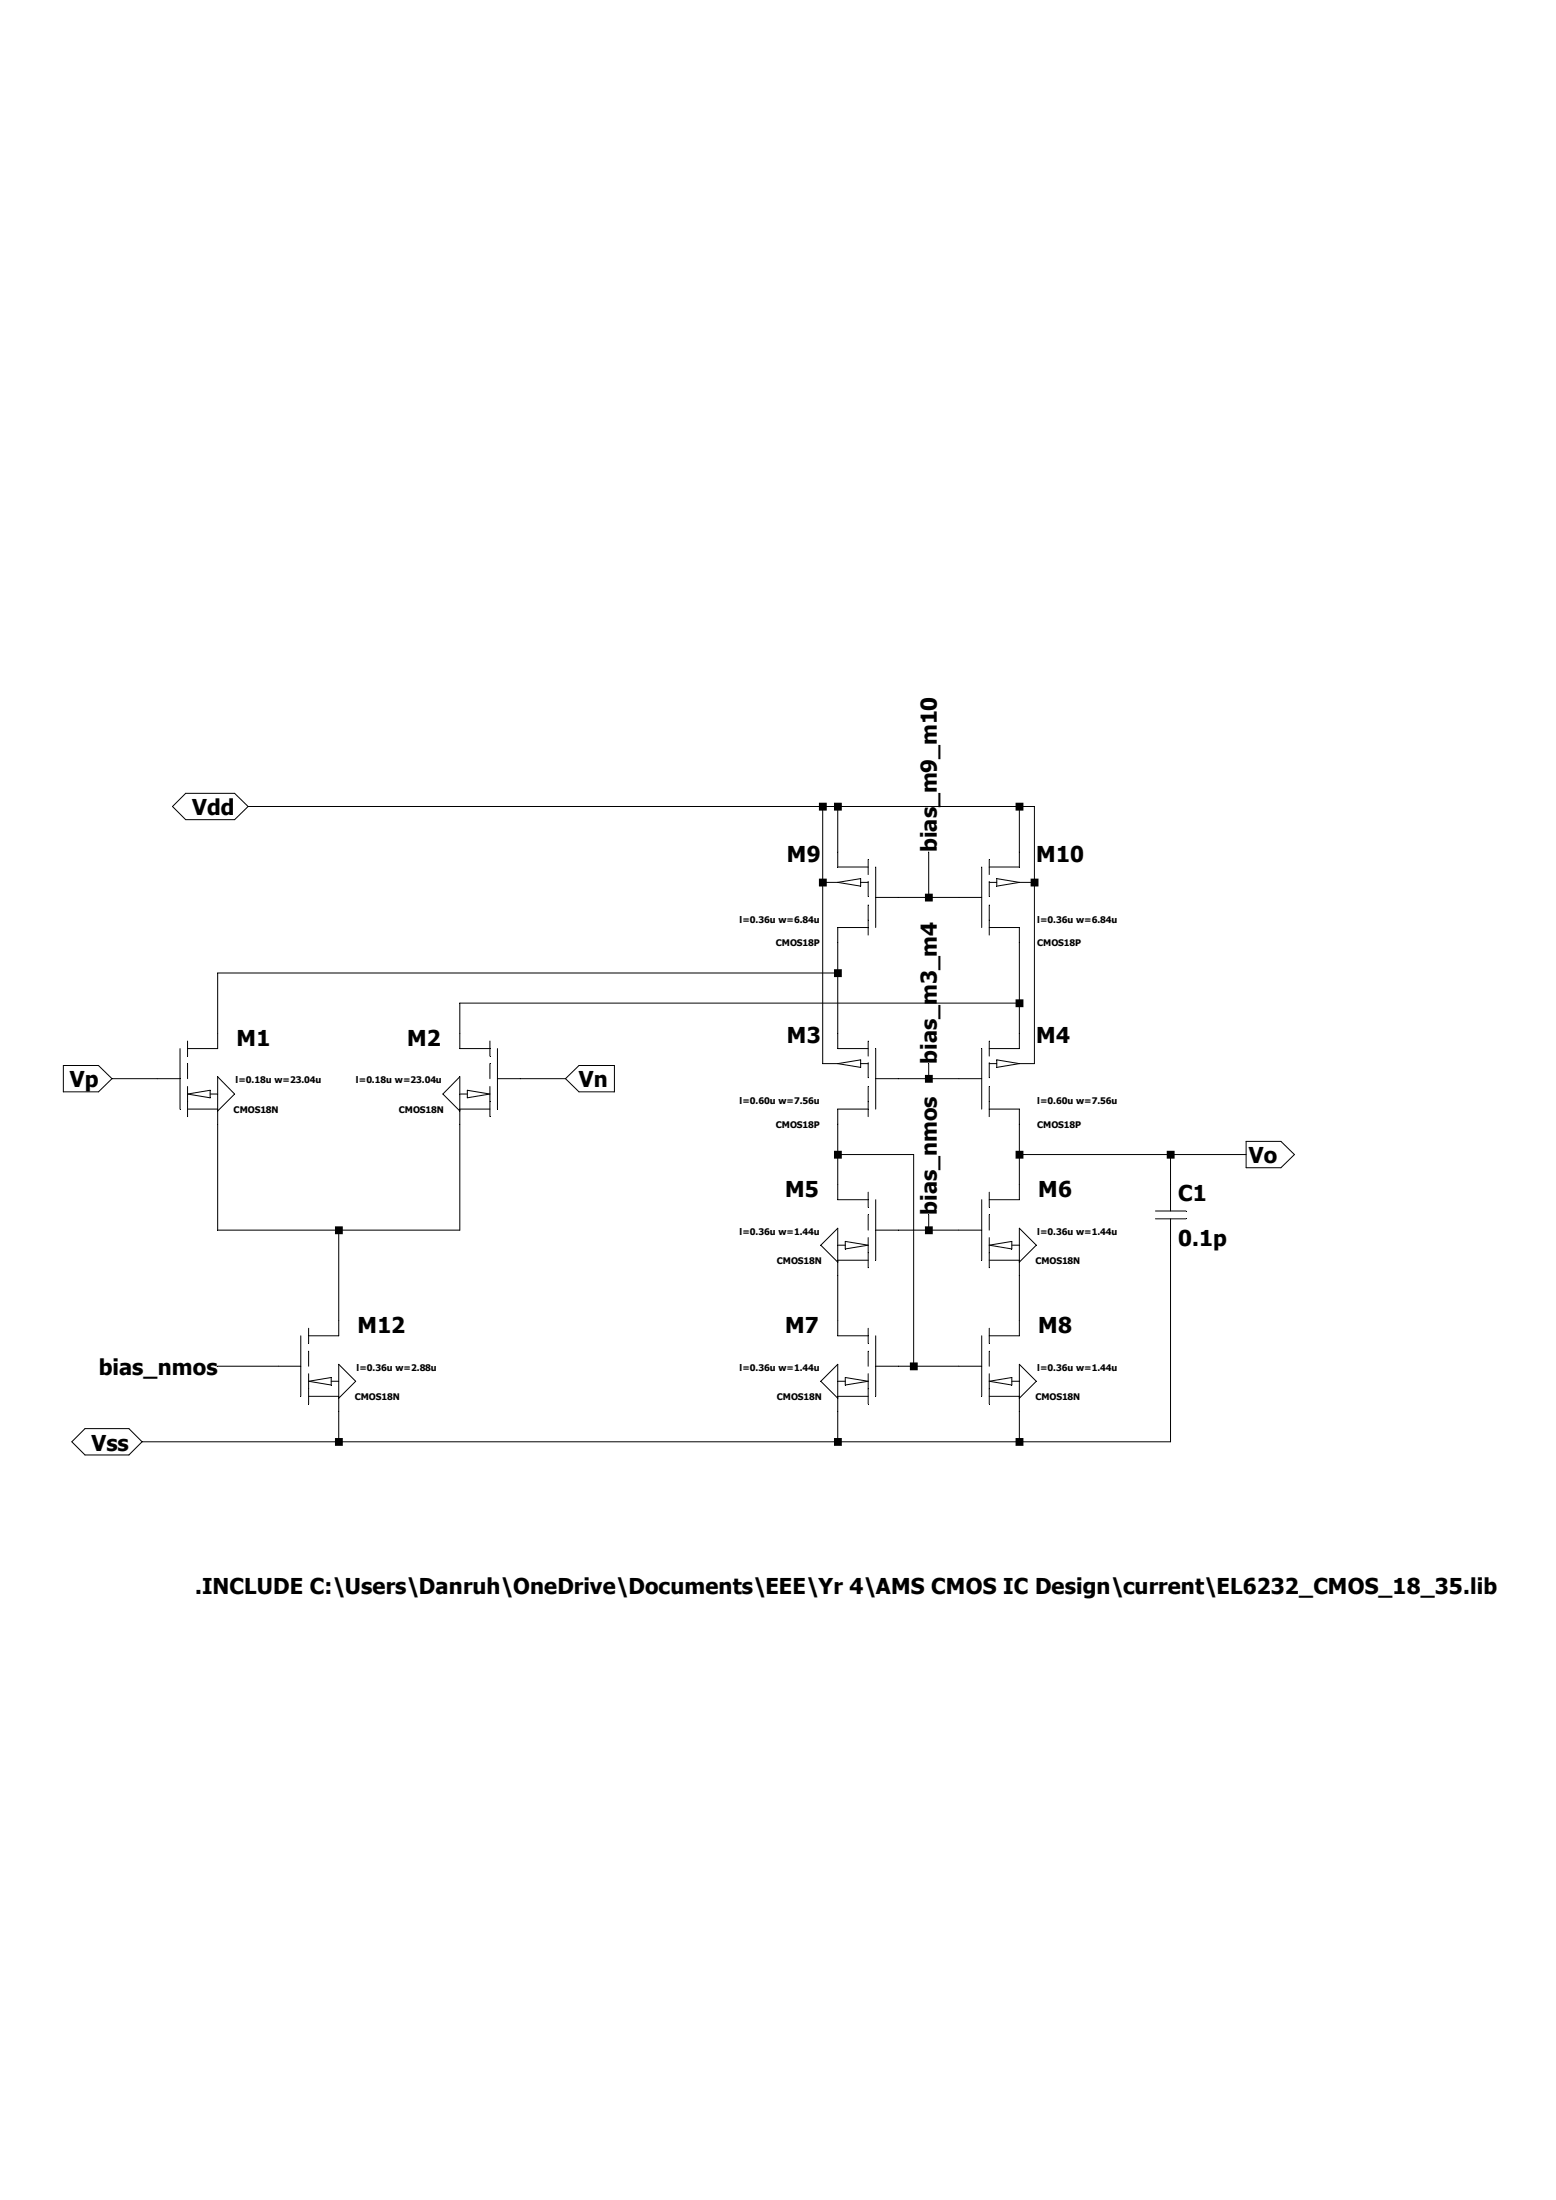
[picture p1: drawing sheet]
<svg xmlns="http://www.w3.org/2000/svg" width="210mm" height="297mm" viewBox="0 0 210 297" stroke-linecap="round" stroke-linejoin="round" font-family="sans-serif">
<g fill="none" stroke="#000" stroke-width=".13">
<path d="M23.3 108.9l1.8-1.8h6.6l1.8 1.8-1.8 1.8h-6.6zM33.5 108.9h106.1v34.7h-2M111 108.9v34.7h2.1M111 119.1h2.1M113.1 108.9v8.2h4.1M113.1 119.1l3.1-.5v1zM116.2 119.1h1M117.2 116v2.1M117.2 119v2M118.2 117.1v8.1M125.3 115v6.2M132.5 117.1v8.1"/>
<path d="M133.5 116v2.1M133.5 119v2M133.5 119.1h1M134.5 118.6l3.1 .5-3.1 .5zM137.6 108.9v8.2h-4.1M137.6 119.1h2M113.1 131.4h-83.7v10.2h-4.1M117.2 125.2h-4.1v16.4h4.1M117.2 122.2v4M118.2 121.2h14.3M133.5 125.2h4.1v16.4h-4.1M133.5 122.2v4"/>
<path d="M137.6 135.4h-75.5v6.2h4M8.6 143.8h4.7l1.8 1.8-1.8 1.8h-4.7zM15.1 145.6h9.2M24.3 141.6v8.1M25.3 149.7h4.1M25.3 147.7l3.1-.5v1zM25.3 140.5v2.1M25.3 143.6v2M25.3 146.7v4M28.4 147.7h1M29.4 150l2.3-2.3-2.3-2.3v20.7h32.7v-20.7l-2.3 2.3 2.3 2.3M62.1 149.7h4"/>
<path d="M62.1 147.7h1M63.1 147.2l3 .5-3 .5zM66.1 140.5v2.1M66.1 143.6v2M66.1 146.7v4M67.1 145.6h9.2M67.1 141.6v8.1M76.3 145.6l1.8-1.8h4.8v3.6h-4.8zM113.1 143.6l3.1-.5v1zM113.1 155.9h10.2v28.5M116.2 143.6h1M117.2 149.7h-4.1v12.3h4.1"/>
<path d="M117.2 140.5v2.1M117.2 143.5v2M117.2 146.7v4M118.2 145.6h14.3M118.2 141.6v8.1M125.3 143.6v2M132.5 141.6v8.1M133.5 149.7h4.1v12.3h-4.1M133.5 143.6h1M133.5 140.5v2.1M133.5 143.5v2M133.5 146.7v4"/>
<path d="M134.5 143.1l3.1 .5-3.1 .5zM137.6 155.9h30.6M158 155.9v7.6M168.2 154.1h4.7l1.8 1.8-1.8 1.7h-4.7zM41.7 179.3v2.1M45.7 166.1v14.2h-4M113.1 170.4l-2.3-2.3 2.3-2.3v14.5h4.1M113.1 170.1h4.1M113.1 168.1h1M114.1 167.6l3.1 .5-3.1 .5zM117.2 161v2M117.2 164v2.1"/>
<path d="M117.2 167.1v4.1M117.2 179.3v2.1M118.2 162v8.1M118.2 166.1h14.3M125.3 164v2.1M132.5 162v8.1M133.5 161v2M133.5 164v2.1M133.5 167.1v4.1M133.5 179.3v2.1M133.5 170.1h4.1M133.5 168.1l3.1-.5v1z"/>
<path d="M136.6 168.1h1M137.6 170.4l2.3-2.3-2.3-2.3v14.5h-4.1M156 163.5h4.1M156 164.5h4.1M158 164.5v30.1h-138.8M9.7 194.6l1.8-1.7h5.9l1.8 1.7-1.8 1.8h-5.9zM29.4 184.4h11.2M40.6 180.3v8.2M41.7 188.5h4M41.7 186.5l3-.5v1zM41.7 182.4v2M41.7 185.5v4"/>
<path d="M44.7 186.5h1M45.7 188.8l2.3-2.3-2.3-2.3v10.4M113.1 188.8l-2.3-2.3 2.3-2.3v10.4M113.1 188.5h4.1M113.1 186.5h1M114.1 186l3.1 .5-3.1 .5zM117.2 182.4v2M117.2 185.5v4M118.2 180.3v8.2M118.2 184.4h14.3M132.5 180.3v8.2M133.5 182.4v2"/>
<path d="M133.5 185.5v4M133.5 186.5l3.1-.5v1zM133.5 188.5h4.1M136.6 186.5h1M137.6 188.8l2.3-2.3-2.3-2.3v10.4"/>
</g>
<g fill="#000">
<path d="M137.1 194.1h1v1.1h-1zM139.1 118.6h1.1v1.1h-1.1zM157.5 155.4h1v1h-1z" fill-rule="evenodd"/>
<path d="M45.2 165.6h1.1v1h-1.1zM45.2 194.1h1.1v1.1h-1.1zM110.5 108.4h1.1v1h-1.1zM110.5 118.6h1.1v1.1h-1.1zM112.6 108.4h1v1h-1zM112.6 130.9h1v1h-1zM112.6 155.4h1v1h-1zM112.6 194.1h1v1.1h-1zM122.8 183.9h1.1v1.1h-1.1zM124.8 120.6h1.1v1.1h-1.1zM124.8 145.1h1.1v1.1h-1.1zM124.8 165.6h1.1v1h-1.1zM137.1 108.4h1v1h-1zM137.1 134.9h1v1.1h-1zM137.1 155.4h1v1h-1z" fill-rule="evenodd"/>
</g>
<g font-size="2.9">
<text x="26" y="110.1">Vdd</text>
<text x="106.2" y="116.3">M9</text>
<text x="126.5" y="115" transform="rotate(-90 126.5 115)">bias_m9_m10</text>
<text x="139.9" y="116.3">M10</text>
<text x="31.9" y="141.2">M1</text>
<text x="54.9" y="141.2">M2</text>
<text x="106.2" y="140.8">M3</text>
<text x="126.5" y="143.6" transform="rotate(-90 126.5 143.6)">bias_m3_m4</text>
<text x="139.9" y="140.8">M4</text>
<text x="9.4" y="146.8">Vp</text>
<text x="78.1" y="146.8">Vn</text>
<text x="106" y="161.6">M5</text>
<text x="140.1" y="161.6">M6</text>
<text x="168.6" y="157.1">Vo</text>
<text x="126.5" y="164" transform="rotate(-90 126.5 164)">bias_nmos</text>
<text x="159" y="162.1">C1</text>
<text x="159" y="168.3">0.1p</text>
<text x="13.3" y="185.6">bias_nmos</text>
<text x="48.3" y="180">M12</text>
<text x="106" y="180">M7</text>
<text x="140.1" y="180">M8</text>
<text x="12.4" y="195.8">Vss</text>
<text x="26.3" y="215.2">.INCLUDE C:\Users\Danruh\OneDrive\Documents\EEE\Yr 4\AMS CMOS IC Design\current\EL6232_CMOS_18_35.lib</text>
</g>
<g font-size="1.2">
<text x="99.8" y="124.6">l=0.36u w=6.84u</text>
<text x="140" y="124.6">l=0.36u w=6.84u</text>
<text x="104.7" y="127.8">CMOS18P</text>
<text x="140" y="127.8">CMOS18P</text>
<text x="31.8" y="146.3">l=0.18u w=23.04u</text>
<text x="48" y="146.3">l=0.18u w=23.04u</text>
<text x="99.8" y="149.1">l=0.60u w=7.56u</text>
<text x="140" y="149.1">l=0.60u w=7.56u</text>
<text x="31.5" y="150.2">CMOS18N</text>
<text x="53.8" y="150.2">CMOS18N</text>
<text x="104.7" y="152.3">CMOS18P</text>
<text x="140" y="152.3">CMOS18P</text>
<text x="99.8" y="166.7">l=0.36u w=1.44u</text>
<text x="140" y="166.7">l=0.36u w=1.44u</text>
<text x="104.9" y="170.6">CMOS18N</text>
<text x="139.7" y="170.6">CMOS18N</text>
<text x="48.1" y="185.1">l=0.36u w=2.88u</text>
<text x="99.8" y="185.1">l=0.36u w=1.44u</text>
<text x="140" y="185.1">l=0.36u w=1.44u</text>
<text x="47.9" y="189">CMOS18N</text>
<text x="104.9" y="189">CMOS18N</text>
<text x="139.7" y="189">CMOS18N</text>
</g>
</svg>
